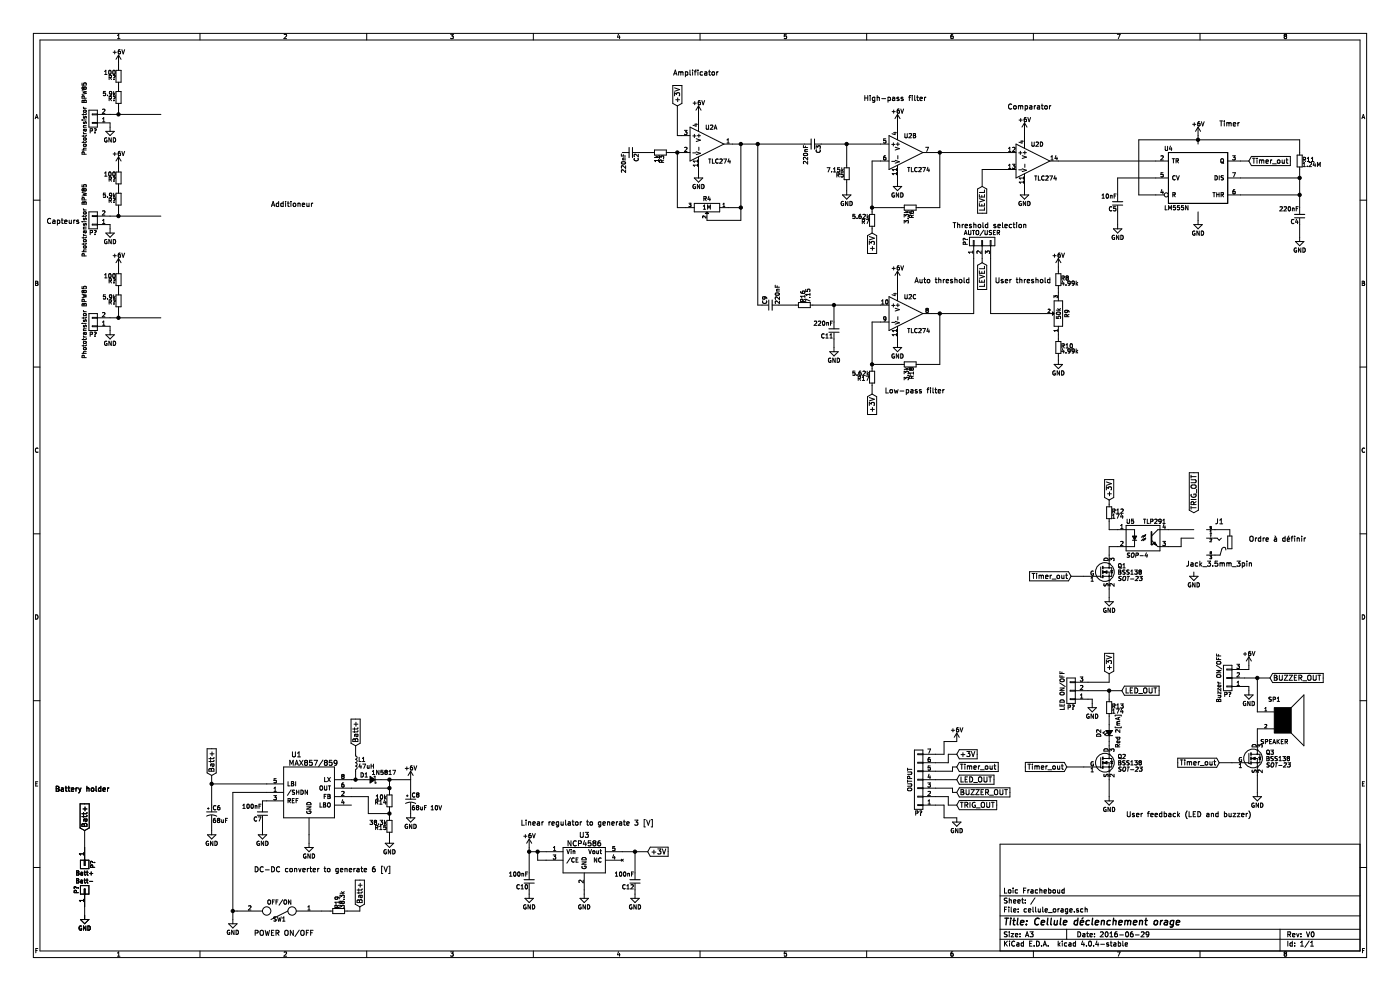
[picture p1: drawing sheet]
EESchema Schematic File Version 2
LIBS:cellule_orage-rescue
LIBS:power
LIBS:device
LIBS:transistors
LIBS:conn
LIBS:linear
LIBS:regul
LIBS:74xx
LIBS:cmos4000
LIBS:adc-dac
LIBS:memory
LIBS:xilinx
LIBS:microcontrollers
LIBS:dsp
LIBS:microchip
LIBS:analog_switches
LIBS:motorola
LIBS:texas
LIBS:intel
LIBS:audio
LIBS:interface
LIBS:digital-audio
LIBS:philips
LIBS:display
LIBS:cypress
LIBS:siliconi
LIBS:opto
LIBS:atmel
LIBS:contrib
LIBS:valves
LIBS:cellule_orage-cache
EELAYER 25 0
EELAYER END
$Descr A3 16535 11693
encoding utf-8
Sheet 1 1
Title "Cellule déclenchement orage"
Date "2016-06-29"
Rev "V0"
Comp "Loic Fracheboud"
Comment1 ""
Comment2 ""
Comment3 ""
Comment4 ""
$EndDescr
$Comp
L TLC274 U2
U 1 1
P 8350 1700
F 0 "U2" H 8400 1900 50  0000 C CNN
F 1 "TLC274" H 8500 1500 50  0000 C CNN
F 2 "" H 8300 1800 50  0000 C CNN
F 3 "" H 8400 1900 50  0000 C CNN
	1    8350 1700
	1    0    0    -1  
$EndComp
$Comp
L TLC274 U2
U 2 1
P 10700 1800
F 0 "U2" H 10750 2000 50  0000 C CNN
F 1 "TLC274" H 10850 1600 50  0000 C CNN
F 2 "" H 10650 1900 50  0000 C CNN
F 3 "" H 10750 2000 50  0000 C CNN
	2    10700 1800
	1    0    0    -1  
$EndComp
$Comp
L TLC274 U2
U 4 1
P 12200 1900
F 0 "U2" H 12250 2100 50  0000 C CNN
F 1 "TLC274" H 12350 1700 50  0000 C CNN
F 2 "" H 12150 2000 50  0000 C CNN
F 3 "" H 12250 2100 50  0000 C CNN
	4    12200 1900
	1    0    0    -1  
$EndComp
$Comp
L TLC274 U2
U 3 1
P 10700 3700
F 0 "U2" H 10750 3900 50  0000 C CNN
F 1 "TLC274" H 10850 3500 50  0000 C CNN
F 2 "" H 10650 3800 50  0000 C CNN
F 3 "" H 10750 3900 50  0000 C CNN
	3    10700 3700
	1    0    0    -1  
$EndComp
$Comp
L C_Small C2
U 1 1
P 7450 1800
F 0 "C2" H 7460 1870 50  0000 L CNN
F 1 "220nF" H 7460 1720 50  0000 L CNN
F 2 "" H 7450 1800 50  0000 C CNN
F 3 "" H 7450 1800 50  0000 C CNN
	1    7450 1800
	0    1    1    0   
$EndComp
$Comp
L R_Small R3
U 1 1
P 7800 1800
F 0 "R3" H 7830 1820 50  0000 L CNN
F 1 "1k" H 7830 1760 50  0000 L CNN
F 2 "" H 7800 1800 50  0000 C CNN
F 3 "" H 7800 1800 50  0000 C CNN
	1    7800 1800
	0    1    1    0   
$EndComp
$Comp
L POT-RESCUE-cellule_orage R4
U 1 1
P 8350 2450
F 0 "R4" H 8350 2350 50  0000 C CNN
F 1 "1M" H 8350 2450 50  0000 C CNN
F 2 "" H 8350 2450 50  0000 C CNN
F 3 "" H 8350 2450 50  0000 C CNN
	1    8350 2450
	-1   0    0    1   
$EndComp
Wire Wire Line
	7550 1800 7700 1800
Wire Wire Line
	7900 1800 8050 1800
Connection ~ 8000 1800
Text Notes 7950 900  0    60   ~ 0
Amplificator
$Comp
L R_Small R5
U 1 1
P 10000 2050
F 0 "R5" H 10030 2070 50  0000 L CNN
F 1 "7.15k" H 10030 2010 50  0000 L CNN
F 2 "" H 10000 2050 50  0000 C CNN
F 3 "" H 10000 2050 50  0000 C CNN
	1    10000 2050
	-1   0    0    1   
$EndComp
$Comp
L C_Small C3
U 1 1
P 9600 1700
F 0 "C3" H 9610 1770 50  0000 L CNN
F 1 "220nF" H 9610 1620 50  0000 L CNN
F 2 "" H 9600 1700 50  0000 C CNN
F 3 "" H 9600 1700 50  0000 C CNN
	1    9600 1700
	0    1    1    0   
$EndComp
$Comp
L R_Small R7
U 1 1
P 10300 2600
F 0 "R7" H 10330 2620 50  0000 L CNN
F 1 "5.62k" H 10330 2560 50  0000 L CNN
F 2 "" H 10300 2600 50  0000 C CNN
F 3 "" H 10300 2600 50  0000 C CNN
	1    10300 2600
	-1   0    0    1   
$EndComp
$Comp
L R_Small R6
U 1 1
P 10750 2450
F 0 "R6" H 10780 2470 50  0000 L CNN
F 1 "3.3k" H 10780 2410 50  0000 L CNN
F 2 "" H 10750 2450 50  0000 C CNN
F 3 "" H 10750 2450 50  0000 C CNN
	1    10750 2450
	0    1    1    0   
$EndComp
Wire Wire Line
	10400 1900 10300 1900
Wire Wire Line
	10300 1900 10300 2500
Wire Wire Line
	10650 2450 10300 2450
Connection ~ 10300 2450
Wire Wire Line
	10850 2450 11100 2450
Wire Wire Line
	11100 2450 11100 1800
Wire Wire Line
	11000 1800 11900 1800
Wire Wire Line
	9700 1700 10400 1700
Wire Wire Line
	10000 1950 10000 1700
Connection ~ 10000 1700
$Comp
L POT-RESCUE-cellule_orage R9
U 1 1
P 12500 3700
F 0 "R9" H 12500 3600 50  0000 C CNN
F 1 "50k" H 12500 3700 50  0000 C CNN
F 2 "" H 12500 3700 50  0000 C CNN
F 3 "" H 12500 3700 50  0000 C CNN
	1    12500 3700
	0    -1   -1   0   
$EndComp
$Comp
L R_Small R10
U 1 1
P 12500 4100
F 0 "R10" H 12530 4120 50  0000 L CNN
F 1 "4.99k" H 12530 4060 50  0000 L CNN
F 2 "" H 12500 4100 50  0000 C CNN
F 3 "" H 12500 4100 50  0000 C CNN
	1    12500 4100
	1    0    0    -1  
$EndComp
$Comp
L R_Small R8
U 1 1
P 12500 3300
F 0 "R8" H 12530 3320 50  0000 L CNN
F 1 "4.99k" H 12530 3260 50  0000 L CNN
F 2 "" H 12500 3300 50  0000 C CNN
F 3 "" H 12500 3300 50  0000 C CNN
	1    12500 3300
	1    0    0    -1  
$EndComp
$Comp
L GND #PWR9
U 1 1
P 8250 2050
F 0 "#PWR9" H 8250 1800 50  0001 C CNN
F 1 "GND" H 8250 1900 50  0000 C CNN
F 2 "" H 8250 2050 50  0000 C CNN
F 3 "" H 8250 2050 50  0000 C CNN
	1    8250 2050
	1    0    0    -1  
$EndComp
Wire Wire Line
	8650 1700 9500 1700
Wire Wire Line
	8100 2450 8000 2450
Wire Wire Line
	8000 2450 8000 1800
Wire Wire Line
	8600 2450 8750 2450
Wire Wire Line
	8750 1700 8750 2600
Connection ~ 8750 1700
Wire Wire Line
	8750 2600 8350 2600
Connection ~ 8750 2450
$Comp
L +6V #PWR8
U 1 1
P 8250 1350
F 0 "#PWR8" H 8250 1200 50  0001 C CNN
F 1 "+6V" H 8250 1490 50  0000 C CNN
F 2 "" H 8250 1350 50  0000 C CNN
F 3 "" H 8250 1350 50  0000 C CNN
	1    8250 1350
	1    0    0    -1  
$EndComp
Wire Wire Line
	8250 1400 8250 1350
Wire Wire Line
	8250 2050 8250 2000
Text GLabel 8000 1250 1    60   Input ~ 0
+3V
Wire Wire Line
	8050 1600 8000 1600
Wire Wire Line
	8000 1600 8000 1250
$Comp
L GND #PWR21
U 1 1
P 10600 2150
F 0 "#PWR21" H 10600 1900 50  0001 C CNN
F 1 "GND" H 10600 2000 50  0000 C CNN
F 2 "" H 10600 2150 50  0000 C CNN
F 3 "" H 10600 2150 50  0000 C CNN
	1    10600 2150
	1    0    0    -1  
$EndComp
$Comp
L +6V #PWR20
U 1 1
P 10600 1450
F 0 "#PWR20" H 10600 1300 50  0001 C CNN
F 1 "+6V" H 10600 1590 50  0000 C CNN
F 2 "" H 10600 1450 50  0000 C CNN
F 3 "" H 10600 1450 50  0000 C CNN
	1    10600 1450
	1    0    0    -1  
$EndComp
Wire Wire Line
	10600 1450 10600 1500
Wire Wire Line
	10600 2100 10600 2150
Text Notes 10200 1200 0    60   ~ 0
High-pass filter
Text GLabel 10300 2750 3    60   Input ~ 0
+3V
Wire Wire Line
	10300 2700 10300 2750
$Comp
L GND #PWR28
U 1 1
P 12500 4250
F 0 "#PWR28" H 12500 4000 50  0001 C CNN
F 1 "GND" H 12500 4100 50  0000 C CNN
F 2 "" H 12500 4250 50  0000 C CNN
F 3 "" H 12500 4250 50  0000 C CNN
	1    12500 4250
	1    0    0    -1  
$EndComp
Wire Wire Line
	12500 4200 12500 4250
Wire Wire Line
	11600 2000 11900 2000
$Comp
L GND #PWR26
U 1 1
P 12100 2250
F 0 "#PWR26" H 12100 2000 50  0001 C CNN
F 1 "GND" H 12100 2100 50  0000 C CNN
F 2 "" H 12100 2250 50  0000 C CNN
F 3 "" H 12100 2250 50  0000 C CNN
	1    12100 2250
	1    0    0    -1  
$EndComp
$Comp
L +6V #PWR25
U 1 1
P 12100 1550
F 0 "#PWR25" H 12100 1400 50  0001 C CNN
F 1 "+6V" H 12100 1690 50  0000 C CNN
F 2 "" H 12100 1550 50  0000 C CNN
F 3 "" H 12100 1550 50  0000 C CNN
	1    12100 1550
	1    0    0    -1  
$EndComp
Wire Wire Line
	12100 1550 12100 1600
Wire Wire Line
	12100 2200 12100 2250
Connection ~ 11100 1800
Text Notes 11900 1300 0    60   ~ 0
Comparator
$Comp
L LM555N U4
U 1 1
P 14150 2100
F 0 "U4" H 13750 2450 50  0000 L CNN
F 1 "LM555N" H 13750 1750 50  0000 L CNN
F 2 "" H 14150 2100 50  0000 C CNN
F 3 "" H 14150 2100 50  0000 C CNN
	1    14150 2100
	1    0    0    -1  
$EndComp
$Comp
L R_Small R11
U 1 1
P 15350 1900
F 0 "R11" H 15380 1920 50  0000 L CNN
F 1 "1.24M" H 15380 1860 50  0000 L CNN
F 2 "" H 15350 1900 50  0000 C CNN
F 3 "" H 15350 1900 50  0000 C CNN
	1    15350 1900
	1    0    0    -1  
$EndComp
$Comp
L C_Small C4
U 1 1
P 15350 2550
F 0 "C4" H 15360 2620 50  0000 L CNN
F 1 "220nF" H 15360 2470 50  0000 L CNN
F 2 "" H 15350 2550 50  0000 C CNN
F 3 "" H 15350 2550 50  0000 C CNN
	1    15350 2550
	-1   0    0    1   
$EndComp
$Comp
L C_Small C5
U 1 1
P 13200 2400
F 0 "C5" H 13210 2470 50  0000 L CNN
F 1 "10nF" H 13210 2320 50  0000 L CNN
F 2 "" H 13200 2400 50  0000 C CNN
F 3 "" H 13200 2400 50  0000 C CNN
	1    13200 2400
	-1   0    0    1   
$EndComp
$Comp
L +6V #PWR30
U 1 1
P 14150 1600
F 0 "#PWR30" H 14150 1450 50  0001 C CNN
F 1 "+6V" H 14150 1740 50  0000 C CNN
F 2 "" H 14150 1600 50  0000 C CNN
F 3 "" H 14150 1600 50  0000 C CNN
	1    14150 1600
	1    0    0    -1  
$EndComp
$Comp
L GND #PWR31
U 1 1
P 14150 2600
F 0 "#PWR31" H 14150 2350 50  0001 C CNN
F 1 "GND" H 14150 2450 50  0000 C CNN
F 2 "" H 14150 2600 50  0000 C CNN
F 3 "" H 14150 2600 50  0000 C CNN
	1    14150 2600
	1    0    0    -1  
$EndComp
Wire Wire Line
	14150 1600 14150 1700
Wire Wire Line
	13650 2300 13450 2300
Wire Wire Line
	13450 2300 13450 1650
Wire Wire Line
	13450 1650 15350 1650
Connection ~ 14150 1650
Wire Wire Line
	13200 2300 13200 2100
Wire Wire Line
	13200 2100 13650 2100
$Comp
L GND #PWR29
U 1 1
P 13200 2650
F 0 "#PWR29" H 13200 2400 50  0001 C CNN
F 1 "GND" H 13200 2500 50  0000 C CNN
F 2 "" H 13200 2650 50  0000 C CNN
F 3 "" H 13200 2650 50  0000 C CNN
	1    13200 2650
	1    0    0    -1  
$EndComp
Wire Wire Line
	13200 2500 13200 2650
Wire Wire Line
	14150 2500 14150 2600
Wire Wire Line
	15350 2000 15350 2450
Wire Wire Line
	14650 2100 15350 2100
Connection ~ 15350 2100
Wire Wire Line
	14650 2300 15350 2300
Connection ~ 15350 2300
$Comp
L GND #PWR34
U 1 1
P 15350 2800
F 0 "#PWR34" H 15350 2550 50  0001 C CNN
F 1 "GND" H 15350 2650 50  0000 C CNN
F 2 "" H 15350 2800 50  0000 C CNN
F 3 "" H 15350 2800 50  0000 C CNN
	1    15350 2800
	1    0    0    -1  
$EndComp
Wire Wire Line
	15350 2650 15350 2800
Wire Wire Line
	15350 1650 15350 1800
Text GLabel 14750 1900 2    60   Input ~ 0
Timer_out
Wire Wire Line
	14750 1900 14650 1900
Wire Wire Line
	12500 1900 13650 1900
$Comp
L TLP291 U5
U 1 1
P 13500 6350
F 0 "U5" H 13300 6550 50  0000 L CNN
F 1 "TLP291" H 13500 6550 50  0000 L CNN
F 2 "SOP-4" H 13300 6150 50  0000 L CIN
F 3 "" H 13500 6350 50  0000 L CNN
	1    13500 6350
	1    0    0    -1  
$EndComp
Text GLabel 12650 6800 0    60   Input ~ 0
Timer_out
Text GLabel 13100 5900 1    60   Input ~ 0
+3V
$Comp
L R_Small R12
U 1 1
P 13100 6050
F 0 "R12" H 13130 6070 50  0000 L CNN
F 1 "174" H 13130 6010 50  0000 L CNN
F 2 "" H 13100 6050 50  0000 C CNN
F 3 "" H 13100 6050 50  0000 C CNN
	1    13100 6050
	1    0    0    -1  
$EndComp
$Comp
L GND #PWR32
U 1 1
P 13100 7050
F 0 "#PWR32" H 13100 6800 50  0001 C CNN
F 1 "GND" H 13100 6900 50  0000 C CNN
F 2 "" H 13100 7050 50  0000 C CNN
F 3 "" H 13100 7050 50  0000 C CNN
	1    13100 7050
	1    0    0    -1  
$EndComp
Wire Wire Line
	13100 5900 13100 5950
Wire Wire Line
	13100 6150 13100 6250
Wire Wire Line
	13100 6250 13200 6250
Wire Wire Line
	13200 6450 13100 6450
Wire Wire Line
	13100 6450 13100 6550
Wire Wire Line
	13100 6950 13100 7050
Wire Wire Line
	12650 6800 12800 6800
Text Notes 14750 6400 0    60   ~ 0
Ordre à définir
$Comp
L GND #PWR35
U 1 1
P 14100 6750
F 0 "#PWR35" H 14100 6500 50  0001 C CNN
F 1 "GND" H 14100 6600 50  0000 C CNN
F 2 "" H 14100 6750 50  0000 C CNN
F 3 "" H 14100 6750 50  0000 C CNN
	1    14100 6750
	1    0    0    -1  
$EndComp
Wire Wire Line
	13800 6250 14100 6250
Wire Wire Line
	13800 6450 13950 6450
Wire Wire Line
	13950 6450 13950 6350
Wire Wire Line
	13950 6350 14100 6350
Text GLabel 12600 9050 0    60   Input ~ 0
Timer_out
$Comp
L GND #PWR33
U 1 1
P 13100 9400
F 0 "#PWR33" H 13100 9150 50  0001 C CNN
F 1 "GND" H 13100 9250 50  0000 C CNN
F 2 "" H 13100 9400 50  0000 C CNN
F 3 "" H 13100 9400 50  0000 C CNN
	1    13100 9400
	1    0    0    -1  
$EndComp
$Comp
L Led_Small D2
U 1 1
P 13100 8650
F 0 "D2" H 13050 8775 50  0000 L CNN
F 1 "Red 2[mA]" H 12925 8550 50  0000 L CNN
F 2 "" V 13100 8650 50  0000 C CNN
F 3 "" V 13100 8650 50  0000 C CNN
	1    13100 8650
	0    -1   -1   0   
$EndComp
$Comp
L GND #PWR17
U 1 1
P 10000 2250
F 0 "#PWR17" H 10000 2000 50  0001 C CNN
F 1 "GND" H 10000 2100 50  0000 C CNN
F 2 "" H 10000 2250 50  0000 C CNN
F 3 "" H 10000 2250 50  0000 C CNN
	1    10000 2250
	1    0    0    -1  
$EndComp
Wire Wire Line
	10000 2150 10000 2250
$Comp
L C_Small C11
U 1 1
P 9850 3900
F 0 "C11" H 9860 3970 50  0000 L CNN
F 1 "220nF" H 9860 3820 50  0000 L CNN
F 2 "" H 9850 3900 50  0000 C CNN
F 3 "" H 9850 3900 50  0000 C CNN
	1    9850 3900
	-1   0    0    1   
$EndComp
$Comp
L R_Small R16
U 1 1
P 9500 3600
F 0 "R16" H 9530 3620 50  0000 L CNN
F 1 "7.15" H 9530 3560 50  0000 L CNN
F 2 "" H 9500 3600 50  0000 C CNN
F 3 "" H 9500 3600 50  0000 C CNN
	1    9500 3600
	0    -1   -1   0   
$EndComp
$Comp
L R_Small R17
U 1 1
P 10300 4450
F 0 "R17" H 10330 4470 50  0000 L CNN
F 1 "5.62k" H 10330 4410 50  0000 L CNN
F 2 "" H 10300 4450 50  0000 C CNN
F 3 "" H 10300 4450 50  0000 C CNN
	1    10300 4450
	-1   0    0    1   
$EndComp
$Comp
L R_Small R18
U 1 1
P 10750 4300
F 0 "R18" H 10780 4320 50  0000 L CNN
F 1 "3.3k" H 10780 4260 50  0000 L CNN
F 2 "" H 10750 4300 50  0000 C CNN
F 3 "" H 10750 4300 50  0000 C CNN
	1    10750 4300
	0    1    1    0   
$EndComp
$Comp
L C_Small C9
U 1 1
P 9100 3600
F 0 "C9" H 9110 3670 50  0000 L CNN
F 1 "220nF" H 9110 3520 50  0000 L CNN
F 2 "" H 9100 3600 50  0000 C CNN
F 3 "" H 9100 3600 50  0000 C CNN
	1    9100 3600
	0    -1   -1   0   
$EndComp
$Comp
L GND #PWR23
U 1 1
P 10600 4050
F 0 "#PWR23" H 10600 3800 50  0001 C CNN
F 1 "GND" H 10600 3900 50  0000 C CNN
F 2 "" H 10600 4050 50  0000 C CNN
F 3 "" H 10600 4050 50  0000 C CNN
	1    10600 4050
	1    0    0    -1  
$EndComp
$Comp
L GND #PWR16
U 1 1
P 9850 4100
F 0 "#PWR16" H 9850 3850 50  0001 C CNN
F 1 "GND" H 9850 3950 50  0000 C CNN
F 2 "" H 9850 4100 50  0000 C CNN
F 3 "" H 9850 4100 50  0000 C CNN
	1    9850 4100
	1    0    0    -1  
$EndComp
$Comp
L +6V #PWR22
U 1 1
P 10600 3300
F 0 "#PWR22" H 10600 3150 50  0001 C CNN
F 1 "+6V" H 10600 3440 50  0000 C CNN
F 2 "" H 10600 3300 50  0000 C CNN
F 3 "" H 10600 3300 50  0000 C CNN
	1    10600 3300
	1    0    0    -1  
$EndComp
Wire Wire Line
	9600 3600 10400 3600
Wire Wire Line
	9850 3600 9850 3800
Connection ~ 9850 3600
Wire Wire Line
	10300 3800 10300 4350
Wire Wire Line
	10300 3800 10400 3800
Wire Wire Line
	10650 4300 10300 4300
Connection ~ 10300 4300
Wire Wire Line
	10300 4550 10300 4650
Wire Wire Line
	10600 4050 10600 4000
Wire Wire Line
	10600 3400 10600 3300
Wire Wire Line
	9850 4100 9850 4000
Wire Wire Line
	9200 3600 9400 3600
Wire Wire Line
	10850 4300 11100 4300
Wire Wire Line
	11100 4300 11100 3700
Wire Wire Line
	11000 3700 11500 3700
Wire Wire Line
	9000 3600 8950 3600
Wire Wire Line
	8950 3600 8950 1700
Connection ~ 8950 1700
Text Notes 10450 4650 0    60   ~ 0
Low-pass filter
Wire Wire Line
	11500 3700 11500 3050
Connection ~ 11100 3700
Wire Wire Line
	11700 3050 11700 3700
Wire Wire Line
	11700 3700 12350 3700
Wire Wire Line
	12500 3400 12500 3450
Wire Wire Line
	12500 3950 12500 4000
Text Notes 11750 3350 0    60   ~ 0
User threshold
Text Notes 11250 2700 0    60   ~ 0
Threshold selection
Wire Wire Line
	12500 3150 12500 3200
Text Notes 10800 3350 0    60   ~ 0
Auto threshold
Text Notes 14400 1500 0    60   ~ 0
Timer
$Comp
L R_Small R13
U 1 1
P 13100 8350
F 0 "R13" H 13130 8370 50  0000 L CNN
F 1 "174" H 13130 8310 50  0000 L CNN
F 2 "" H 13100 8350 50  0000 C CNN
F 3 "" H 13100 8350 50  0000 C CNN
	1    13100 8350
	1    0    0    -1  
$EndComp
Text GLabel 14400 9000 0    60   Input ~ 0
Timer_out
$Comp
L GND #PWR37
U 1 1
P 14850 9350
F 0 "#PWR37" H 14850 9100 50  0001 C CNN
F 1 "GND" H 14850 9200 50  0000 C CNN
F 2 "" H 14850 9350 50  0000 C CNN
F 3 "" H 14850 9350 50  0000 C CNN
	1    14850 9350
	1    0    0    -1  
$EndComp
Text GLabel 13100 7950 1    60   Input ~ 0
+3V
$Comp
L +6V #PWR36
U 1 1
P 14750 7850
F 0 "#PWR36" H 14750 7700 50  0001 C CNN
F 1 "+6V" H 14750 7990 50  0000 C CNN
F 2 "" H 14750 7850 50  0000 C CNN
F 3 "" H 14750 7850 50  0000 C CNN
	1    14750 7850
	1    0    0    -1  
$EndComp
$Comp
L BSS138 Q1
U 1 1
P 13000 6750
F 0 "Q1" H 13200 6825 50  0000 L CNN
F 1 "BSS138" H 13200 6750 50  0000 L CNN
F 2 "SOT-23" H 13200 6675 50  0000 L CIN
F 3 "" H 13000 6750 50  0000 L CNN
	1    13000 6750
	1    0    0    -1  
$EndComp
$Comp
L BSS138 Q2
U 1 1
P 13000 9000
F 0 "Q2" H 13200 9075 50  0000 L CNN
F 1 "BSS138" H 13200 9000 50  0000 L CNN
F 2 "SOT-23" H 13200 8925 50  0000 L CIN
F 3 "" H 13000 9000 50  0000 L CNN
	1    13000 9000
	1    0    0    -1  
$EndComp
$Comp
L BSS138 Q3
U 1 1
P 14750 8950
F 0 "Q3" H 14950 9025 50  0000 L CNN
F 1 "BSS138" H 14950 8950 50  0000 L CNN
F 2 "SOT-23" H 14950 8875 50  0000 L CIN
F 3 "" H 14750 8950 50  0000 L CNN
	1    14750 8950
	1    0    0    -1  
$EndComp
$Comp
L Jack_3.5mm_3pin J1
U 1 1
P 14400 6400
F 0 "J1" H 14400 6650 60  0000 C CNN
F 1 "Jack_3.5mm_3pin" H 14400 6150 60  0000 C CNN
F 2 "" H 14400 6400 60  0000 C CNN
F 3 "" H 14400 6400 60  0000 C CNN
	1    14400 6400
	1    0    0    -1  
$EndComp
Wire Wire Line
	13100 8150 13100 8250
Wire Wire Line
	13100 8450 13100 8550
Wire Wire Line
	13100 8750 13100 8800
Wire Wire Line
	13100 9200 13100 9400
Wire Wire Line
	12600 9050 12800 9050
Wire Wire Line
	14400 9000 14550 9000
Wire Wire Line
	14850 9150 14850 9350
$Comp
L CP1_Small C6
U 1 1
P 2500 9600
F 0 "C6" H 2510 9670 50  0000 L CNN
F 1 "68uF" H 2510 9520 50  0000 L CNN
F 2 "" H 2500 9600 50  0000 C CNN
F 3 "" H 2500 9600 50  0000 C CNN
	1    2500 9600
	1    0    0    -1  
$EndComp
$Comp
L CP1_Small C8
U 1 1
P 4850 9450
F 0 "C8" H 4860 9520 50  0000 L CNN
F 1 "68uF 10V" H 4860 9370 50  0000 L CNN
F 2 "" H 4850 9450 50  0000 C CNN
F 3 "" H 4850 9450 50  0000 C CNN
	1    4850 9450
	1    0    0    -1  
$EndComp
$Comp
L R_Small R14
U 1 1
P 4600 9450
F 0 "R14" H 4630 9470 50  0000 L CNN
F 1 "10k" H 4630 9410 50  0000 L CNN
F 2 "" H 4600 9450 50  0000 C CNN
F 3 "" H 4600 9450 50  0000 C CNN
	1    4600 9450
	-1   0    0    1   
$EndComp
$Comp
L R_Small R15
U 1 1
P 4600 9750
F 0 "R15" H 4630 9770 50  0000 L CNN
F 1 "38.3k" H 4630 9710 50  0000 L CNN
F 2 "" H 4600 9750 50  0000 C CNN
F 3 "" H 4600 9750 50  0000 C CNN
	1    4600 9750
	-1   0    0    1   
$EndComp
$Comp
L MAX857/859 U1
U 1 1
P 3650 9350
F 0 "U1" H 3500 9800 60  0000 C CNN
F 1 "MAX857/859" H 3700 9700 60  0000 C CNN
F 2 "" H 3650 9350 60  0000 C CNN
F 3 "" H 3650 9350 60  0000 C CNN
	1    3650 9350
	1    0    0    -1  
$EndComp
$Comp
L L_Small L1
U 1 1
P 4200 9000
F 0 "L1" H 4230 9040 50  0000 L CNN
F 1 "47uH" H 4230 8960 50  0000 L CNN
F 2 "" H 4200 9000 50  0000 C CNN
F 3 "" H 4200 9000 50  0000 C CNN
	1    4200 9000
	1    0    0    -1  
$EndComp
$Comp
L D_Schottky_Small D1
U 1 1
P 4400 9200
F 0 "D1" H 4450 9150 50  0000 L CNN
F 1 "1N5817" H 4120 9120 50  0000 L CNN
F 2 "" V 4400 9200 50  0000 C CNN
F 3 "" V 4400 9200 50  0000 C CNN
	1    4400 9200
	-1   0    0    1   
$EndComp
$Comp
L GND #PWR5
U 1 1
P 3100 9800
F 0 "#PWR5" H 3100 9550 50  0001 C CNN
F 1 "GND" H 3100 9650 50  0000 C CNN
F 2 "" H 3100 9800 50  0000 C CNN
F 3 "" H 3100 9800 50  0000 C CNN
	1    3100 9800
	1    0    0    -1  
$EndComp
$Comp
L GND #PWR7
U 1 1
P 3650 9950
F 0 "#PWR7" H 3650 9700 50  0001 C CNN
F 1 "GND" H 3650 9800 50  0000 C CNN
F 2 "" H 3650 9950 50  0000 C CNN
F 3 "" H 3650 9950 50  0000 C CNN
	1    3650 9950
	1    0    0    -1  
$EndComp
$Comp
L GND #PWR11
U 1 1
P 4600 9900
F 0 "#PWR11" H 4600 9650 50  0001 C CNN
F 1 "GND" H 4600 9750 50  0000 C CNN
F 2 "" H 4600 9900 50  0000 C CNN
F 3 "" H 4600 9900 50  0000 C CNN
	1    4600 9900
	1    0    0    -1  
$EndComp
$Comp
L GND #PWR13
U 1 1
P 4850 9600
F 0 "#PWR13" H 4850 9350 50  0001 C CNN
F 1 "GND" H 4850 9450 50  0000 C CNN
F 2 "" H 4850 9600 50  0000 C CNN
F 3 "" H 4850 9600 50  0000 C CNN
	1    4850 9600
	1    0    0    -1  
$EndComp
$Comp
L SPEAKER SP1
U 1 1
P 15150 8500
F 0 "SP1" H 15050 8750 50  0000 C CNN
F 1 "SPEAKER" H 15050 8250 50  0000 C CNN
F 2 "" H 15150 8500 50  0000 C CNN
F 3 "" H 15150 8500 50  0000 C CNN
	1    15150 8500
	1    0    0    -1  
$EndComp
Wire Wire Line
	14850 8000 14850 8400
Wire Wire Line
	14850 8600 14850 8750
Text GLabel 2500 9150 1    60   Input ~ 0
Batt+
Text GLabel 7650 10050 2    60   Input ~ 0
+3V
$Comp
L +6V #PWR12
U 1 1
P 4850 9200
F 0 "#PWR12" H 4850 9050 50  0001 C CNN
F 1 "+6V" H 4850 9340 50  0000 C CNN
F 2 "" H 4850 9200 50  0000 C CNN
F 3 "" H 4850 9200 50  0000 C CNN
	1    4850 9200
	1    0    0    -1  
$EndComp
$Comp
L C_Small C7
U 1 1
P 3100 9600
F 0 "C7" H 3110 9670 50  0000 L CNN
F 1 "100nF" H 3110 9520 50  0000 L CNN
F 2 "" H 3100 9600 50  0000 C CNN
F 3 "" H 3100 9600 50  0000 C CNN
	1    3100 9600
	-1   0    0    1   
$EndComp
Text GLabel 4200 8800 1    60   Input ~ 0
Batt+
Wire Wire Line
	4200 8800 4200 8900
Wire Wire Line
	4150 9200 4300 9200
Wire Wire Line
	4500 9200 4850 9200
Wire Wire Line
	4200 9100 4200 9200
Connection ~ 4200 9200
Wire Wire Line
	4600 9200 4600 9350
Connection ~ 4600 9200
Wire Wire Line
	4600 9900 4600 9850
Wire Wire Line
	4600 9550 4600 9650
Wire Wire Line
	4850 9600 4850 9550
Wire Wire Line
	4850 9200 4850 9350
Wire Wire Line
	4150 9300 4600 9300
Connection ~ 4600 9300
Wire Wire Line
	4150 9400 4350 9400
Wire Wire Line
	4350 9400 4350 9600
Wire Wire Line
	4350 9600 4600 9600
Connection ~ 4600 9600
Wire Wire Line
	3650 9850 3650 9950
Wire Wire Line
	3100 9800 3100 9700
Wire Wire Line
	2500 9150 2500 9500
Wire Wire Line
	3150 9250 2500 9250
Connection ~ 2500 9250
$Comp
L GND #PWR1
U 1 1
P 2500 9800
F 0 "#PWR1" H 2500 9550 50  0001 C CNN
F 1 "GND" H 2500 9650 50  0000 C CNN
F 2 "" H 2500 9800 50  0000 C CNN
F 3 "" H 2500 9800 50  0000 C CNN
	1    2500 9800
	1    0    0    -1  
$EndComp
Wire Wire Line
	2500 9700 2500 9800
Wire Wire Line
	3100 9500 3100 9450
Wire Wire Line
	3100 9450 3150 9450
$Comp
L NCP4586 U3
U 1 1
P 6900 10350
F 0 "U3" H 6900 10850 60  0000 C CNN
F 1 "NCP4586" H 6900 10750 60  0000 C CNN
F 2 "" H 6900 10350 60  0000 C CNN
F 3 "" H 6900 10350 60  0000 C CNN
	1    6900 10350
	1    0    0    -1  
$EndComp
$Comp
L C_Small C10
U 1 1
P 6250 10400
F 0 "C10" H 6260 10470 50  0000 L CNN
F 1 "100nF" H 6260 10320 50  0000 L CNN
F 2 "" H 6250 10400 50  0000 C CNN
F 3 "" H 6250 10400 50  0000 C CNN
	1    6250 10400
	-1   0    0    1   
$EndComp
$Comp
L C_Small C12
U 1 1
P 7500 10400
F 0 "C12" H 7510 10470 50  0000 L CNN
F 1 "100nF" H 7510 10320 50  0000 L CNN
F 2 "" H 7500 10400 50  0000 C CNN
F 3 "" H 7500 10400 50  0000 C CNN
	1    7500 10400
	-1   0    0    1   
$EndComp
$Comp
L GND #PWR15
U 1 1
P 6250 10550
F 0 "#PWR15" H 6250 10300 50  0001 C CNN
F 1 "GND" H 6250 10400 50  0000 C CNN
F 2 "" H 6250 10550 50  0000 C CNN
F 3 "" H 6250 10550 50  0000 C CNN
	1    6250 10550
	1    0    0    -1  
$EndComp
$Comp
L GND #PWR19
U 1 1
P 6900 10550
F 0 "#PWR19" H 6900 10300 50  0001 C CNN
F 1 "GND" H 6900 10400 50  0000 C CNN
F 2 "" H 6900 10550 50  0000 C CNN
F 3 "" H 6900 10550 50  0000 C CNN
	1    6900 10550
	1    0    0    -1  
$EndComp
$Comp
L GND #PWR24
U 1 1
P 7500 10550
F 0 "#PWR24" H 7500 10300 50  0001 C CNN
F 1 "GND" H 7500 10400 50  0000 C CNN
F 2 "" H 7500 10550 50  0000 C CNN
F 3 "" H 7500 10550 50  0000 C CNN
	1    7500 10550
	1    0    0    -1  
$EndComp
$Comp
L +6V #PWR14
U 1 1
P 6250 10000
F 0 "#PWR14" H 6250 9850 50  0001 C CNN
F 1 "+6V" H 6250 10140 50  0000 C CNN
F 2 "" H 6250 10000 50  0000 C CNN
F 3 "" H 6250 10000 50  0000 C CNN
	1    6250 10000
	1    0    0    -1  
$EndComp
Wire Wire Line
	6250 10000 6250 10300
Wire Wire Line
	6250 10050 6450 10050
Connection ~ 6250 10050
Wire Wire Line
	6450 10150 6350 10150
Wire Wire Line
	6350 10150 6350 10050
Connection ~ 6350 10050
Wire Wire Line
	6250 10500 6250 10550
Wire Wire Line
	6900 10500 6900 10550
Wire Wire Line
	7500 10550 7500 10500
Wire Wire Line
	7350 10050 7650 10050
Wire Wire Line
	7500 10050 7500 10300
Connection ~ 7500 10050
Text Notes 3000 10300 0    60   ~ 0
DC-DC converter to generate 6 [V]
Text Notes 6150 9750 0    60   ~ 0
Linear regulator to generate 3 [V]
Text Notes 13300 9650 0    60   ~ 0
User feedback (LED and buzzer)
Text Notes 3000 11050 0    60   ~ 0
POWER ON/OFF
$Comp
L +6V #PWR27
U 1 1
P 12500 3150
F 0 "#PWR27" H 12500 3000 50  0001 C CNN
F 1 "+6V" H 12500 3290 50  0000 C CNN
F 2 "" H 12500 3150 50  0000 C CNN
F 3 "" H 12500 3150 50  0000 C CNN
	1    12500 3150
	1    0    0    -1  
$EndComp
$Comp
L SPST SW1
U 1 1
P 3300 10750
F 0 "SW1" H 3300 10850 50  0000 C CNN
F 1 "OFF/ON" H 3300 10650 50  0000 C CNN
F 2 "" H 3300 10750 50  0000 C CNN
F 3 "" H 3300 10750 50  0000 C CNN
	1    3300 10750
	-1   0    0    1   
$EndComp
$Comp
L R_Small R19
U 1 1
P 4000 10750
F 0 "R19" H 4030 10770 50  0000 L CNN
F 1 "38.3k" H 4030 10710 50  0000 L CNN
F 2 "" H 4000 10750 50  0000 C CNN
F 3 "" H 4000 10750 50  0000 C CNN
	1    4000 10750
	0    -1   -1   0   
$EndComp
Wire Wire Line
	3150 9350 2750 9350
Wire Wire Line
	2750 9350 2750 10850
Wire Wire Line
	2800 10750 2750 10750
Connection ~ 2750 10750
$Comp
L GND #PWR4
U 1 1
P 2750 10850
F 0 "#PWR4" H 2750 10600 50  0001 C CNN
F 1 "GND" H 2750 10700 50  0000 C CNN
F 2 "" H 2750 10850 50  0000 C CNN
F 3 "" H 2750 10850 50  0000 C CNN
	1    2750 10850
	1    0    0    -1  
$EndComp
Wire Wire Line
	3800 10750 3900 10750
Wire Wire Line
	4100 10750 4250 10750
Wire Wire Line
	4250 10750 4250 10700
Text GLabel 1000 9800 1    60   Input ~ 0
Batt+
$Comp
L GND #PWR?
U 1 1
P 1000 10800
F 0 "#PWR?" H 1000 10550 50  0001 C CNN
F 1 "GND" H 1000 10650 50  0000 C CNN
F 2 "" H 1000 10800 50  0000 C CNN
F 3 "" H 1000 10800 50  0000 C CNN
	1    1000 10800
	1    0    0    -1  
$EndComp
Text Notes 650  9350 0    60   ~ 0
Battery holder
$Comp
L CONN_01X01 P?
U 1 1
P 1000 10200
F 0 "P?" H 1000 10300 50  0000 C CNN
F 1 "Batt+" V 1100 10200 50  0000 C CNN
F 2 "" H 1000 10200 50  0000 C CNN
F 3 "" H 1000 10200 50  0000 C CNN
	1    1000 10200
	0    1    1    0   
$EndComp
$Comp
L CONN_01X01 P?
U 1 1
P 1000 10500
F 0 "P?" H 1000 10600 50  0000 C CNN
F 1 "Batt-" V 1100 10500 50  0000 C CNN
F 2 "" H 1000 10500 50  0000 C CNN
F 3 "" H 1000 10500 50  0000 C CNN
	1    1000 10500
	0    -1   -1   0   
$EndComp
Wire Wire Line
	1000 9800 1000 10000
Wire Wire Line
	1000 10800 1000 10700
$Comp
L CONN_01X03 P?
U 1 1
P 14500 8000
F 0 "P?" H 14500 8200 50  0000 C CNN
F 1 "Buzzer ON/OFF" V 14600 8000 50  0000 C CNN
F 2 "" H 14500 8000 50  0000 C CNN
F 3 "" H 14500 8000 50  0000 C CNN
	1    14500 8000
	-1   0    0    1   
$EndComp
$Comp
L GND #PWR?
U 1 1
P 14750 8150
F 0 "#PWR?" H 14750 7900 50  0001 C CNN
F 1 "GND" H 14750 8000 50  0000 C CNN
F 2 "" H 14750 8150 50  0000 C CNN
F 3 "" H 14750 8150 50  0000 C CNN
	1    14750 8150
	1    0    0    -1  
$EndComp
Wire Wire Line
	14700 8100 14750 8100
Wire Wire Line
	14750 8100 14750 8150
Wire Wire Line
	14700 8000 15000 8000
Wire Wire Line
	14700 7900 14750 7900
Wire Wire Line
	14750 7900 14750 7850
$Comp
L CONN_01X03 P?
U 1 1
P 12650 8150
F 0 "P?" H 12650 8350 50  0000 C CNN
F 1 "LED ON/OFF" V 12750 8150 50  0000 C CNN
F 2 "" H 12650 8150 50  0000 C CNN
F 3 "" H 12650 8150 50  0000 C CNN
	1    12650 8150
	-1   0    0    1   
$EndComp
$Comp
L GND #PWR?
U 1 1
P 12900 8300
F 0 "#PWR?" H 12900 8050 50  0001 C CNN
F 1 "GND" H 12900 8150 50  0000 C CNN
F 2 "" H 12900 8300 50  0000 C CNN
F 3 "" H 12900 8300 50  0000 C CNN
	1    12900 8300
	1    0    0    -1  
$EndComp
Wire Wire Line
	12850 8150 13250 8150
Wire Wire Line
	12850 8250 12900 8250
Wire Wire Line
	12900 8250 12900 8300
Text GLabel 10300 4650 3    60   Input ~ 0
+3V
Text GLabel 1000 9800 1    60   Input ~ 0
Batt+
$Comp
L GND #PWR?
U 1 1
P 1000 10800
F 0 "#PWR?" H 1000 10550 50  0001 C CNN
F 1 "GND" H 1000 10650 50  0000 C CNN
F 2 "" H 1000 10800 50  0000 C CNN
F 3 "" H 1000 10800 50  0000 C CNN
	1    1000 10800
	1    0    0    -1  
$EndComp
Text Notes 650  9350 0    60   ~ 0
Battery holder
$Comp
L CONN_01X01 P?
U 1 1
P 1000 10200
F 0 "P?" H 1000 10300 50  0000 C CNN
F 1 "Batt+" V 1100 10200 50  0000 C CNN
F 2 "" H 1000 10200 50  0000 C CNN
F 3 "" H 1000 10200 50  0000 C CNN
	1    1000 10200
	0    1    1    0   
$EndComp
$Comp
L CONN_01X01 P?
U 1 1
P 1000 10500
F 0 "P?" H 1000 10600 50  0000 C CNN
F 1 "Batt-" V 1100 10500 50  0000 C CNN
F 2 "" H 1000 10500 50  0000 C CNN
F 3 "" H 1000 10500 50  0000 C CNN
	1    1000 10500
	0    -1   -1   0   
$EndComp
$Comp
L CONN_01X02 P?
U 1 1
P 1100 1400
F 0 "P?" H 1100 1550 50  0000 C CNN
F 1 "Phototransistor BPW85" V 1200 1400 50  0000 C CNN
F 2 "" H 1100 1400 50  0000 C CNN
F 3 "" H 1100 1400 50  0000 C CNN
	1    1100 1400
	-1   0    0    1   
$EndComp
$Comp
L R_Small R?
U 1 1
P 1400 900
F 0 "R?" H 1430 920 50  0000 L CNN
F 1 "100" H 1430 860 50  0000 L CNN
F 2 "" H 1400 900 50  0000 C CNN
F 3 "" H 1400 900 50  0000 C CNN
	1    1400 900 
	-1   0    0    1   
$EndComp
$Comp
L R_Small R?
U 1 1
P 1400 1150
F 0 "R?" H 1430 1170 50  0000 L CNN
F 1 "5.9k" H 1430 1110 50  0000 L CNN
F 2 "" H 1400 1150 50  0000 C CNN
F 3 "" H 1400 1150 50  0000 C CNN
	1    1400 1150
	-1   0    0    1   
$EndComp
Wire Wire Line
	1400 1000 1400 1050
Wire Wire Line
	1400 1250 1400 1350
Wire Wire Line
	1300 1350 1900 1350
$Comp
L +6V #PWR?
U 1 1
P 1400 750
F 0 "#PWR?" H 1400 600 50  0001 C CNN
F 1 "+6V" H 1400 890 50  0000 C CNN
F 2 "" H 1400 750 50  0000 C CNN
F 3 "" H 1400 750 50  0000 C CNN
	1    1400 750 
	1    0    0    -1  
$EndComp
$Comp
L GND #PWR?
U 1 1
P 1300 1500
F 0 "#PWR?" H 1300 1250 50  0001 C CNN
F 1 "GND" H 1300 1350 50  0000 C CNN
F 2 "" H 1300 1500 50  0000 C CNN
F 3 "" H 1300 1500 50  0000 C CNN
	1    1300 1500
	1    0    0    -1  
$EndComp
Wire Wire Line
	1300 1450 1300 1500
Wire Wire Line
	1400 800  1400 750 
Connection ~ 1400 1350
Text Notes 550  2650 0    60   ~ 0
Capteurs
Text Notes 3200 2450 0    60   ~ 0
Additioneur
$Comp
L CONN_01X03 P?
U 1 1
P 11600 2850
F 0 "P?" H 11600 3050 50  0000 C CNN
F 1 "AUTO/USER" V 11700 2850 50  0000 C CNN
F 2 "" H 11600 2850 50  0000 C CNN
F 3 "" H 11600 2850 50  0000 C CNN
	1    11600 2850
	0    -1   -1   0   
$EndComp
Text GLabel 11600 3100 3    60   Input ~ 0
LEVEL
Text GLabel 11600 2200 3    60   Input ~ 0
LEVEL
Wire Wire Line
	11600 2200 11600 2000
Wire Wire Line
	11600 3100 11600 3050
Text GLabel 11300 9050 2    60   Input ~ 0
Timer_out
Text GLabel 13250 8150 2    60   Input ~ 0
LED_OUT
Wire Wire Line
	12850 8050 13100 8050
Wire Wire Line
	13100 8050 13100 7950
Connection ~ 13100 8150
Text GLabel 15000 8000 2    60   Input ~ 0
BUZZER_OUT
Connection ~ 14850 8000
Text GLabel 11300 9200 2    60   Input ~ 0
LED_OUT
Text GLabel 11300 9350 2    60   Input ~ 0
BUZZER_OUT
Text GLabel 14100 6050 1    60   Input ~ 0
TRIG_OUT
Text GLabel 11300 9500 2    60   Input ~ 0
TRIG_OUT
$Comp
L GND #PWR?
U 1 1
P 11300 9650
F 0 "#PWR?" H 11300 9400 50  0001 C CNN
F 1 "GND" H 11300 9500 50  0000 C CNN
F 2 "" H 11300 9650 50  0000 C CNN
F 3 "" H 11300 9650 50  0000 C CNN
	1    11300 9650
	1    0    0    -1  
$EndComp
$Comp
L CONN_01X07 P?
U 1 1
P 10850 9200
F 0 "P?" H 10850 9600 50  0000 C CNN
F 1 "OUTPUT" V 10950 9200 50  0000 C CNN
F 2 "" H 10850 9200 50  0000 C CNN
F 3 "" H 10850 9200 50  0000 C CNN
	1    10850 9200
	-1   0    0    1   
$EndComp
Text GLabel 4250 10700 1    60   Input ~ 0
Batt+
Text GLabel 11300 8900 2    60   Input ~ 0
+3V
$Comp
L +6V #PWR?
U 1 1
P 11300 8750
F 0 "#PWR?" H 11300 8600 50  0001 C CNN
F 1 "+6V" H 11300 8890 50  0000 C CNN
F 2 "" H 11300 8750 50  0000 C CNN
F 3 "" H 11300 8750 50  0000 C CNN
	1    11300 8750
	1    0    0    -1  
$EndComp
Wire Wire Line
	11050 9200 11300 9200
Wire Wire Line
	11050 9100 11250 9100
Wire Wire Line
	11250 9100 11250 9050
Wire Wire Line
	11250 9050 11300 9050
Wire Wire Line
	11050 9000 11200 9000
Wire Wire Line
	11200 9000 11200 8900
Wire Wire Line
	11200 8900 11300 8900
Wire Wire Line
	11050 8900 11150 8900
Wire Wire Line
	11150 8900 11150 8750
Wire Wire Line
	11150 8750 11300 8750
Wire Wire Line
	11050 9300 11250 9300
Wire Wire Line
	11250 9300 11250 9350
Wire Wire Line
	11250 9350 11300 9350
Wire Wire Line
	11050 9400 11200 9400
Wire Wire Line
	11200 9400 11200 9500
Wire Wire Line
	11200 9500 11300 9500
Wire Wire Line
	11050 9500 11150 9500
Wire Wire Line
	11150 9500 11150 9650
Wire Wire Line
	11150 9650 11300 9650
$Comp
L CONN_01X02 P?
U 1 1
P 1100 2600
F 0 "P?" H 1100 2750 50  0000 C CNN
F 1 "Phototransistor BPW85" V 1200 2600 50  0000 C CNN
F 2 "" H 1100 2600 50  0000 C CNN
F 3 "" H 1100 2600 50  0000 C CNN
	1    1100 2600
	-1   0    0    1   
$EndComp
$Comp
L R_Small R?
U 1 1
P 1400 2100
F 0 "R?" H 1430 2120 50  0000 L CNN
F 1 "100" H 1430 2060 50  0000 L CNN
F 2 "" H 1400 2100 50  0000 C CNN
F 3 "" H 1400 2100 50  0000 C CNN
	1    1400 2100
	-1   0    0    1   
$EndComp
$Comp
L R_Small R?
U 1 1
P 1400 2350
F 0 "R?" H 1430 2370 50  0000 L CNN
F 1 "5.9k" H 1430 2310 50  0000 L CNN
F 2 "" H 1400 2350 50  0000 C CNN
F 3 "" H 1400 2350 50  0000 C CNN
	1    1400 2350
	-1   0    0    1   
$EndComp
Wire Wire Line
	1400 2200 1400 2250
Wire Wire Line
	1400 2450 1400 2550
Wire Wire Line
	1300 2550 1900 2550
$Comp
L +6V #PWR?
U 1 1
P 1400 1950
F 0 "#PWR?" H 1400 1800 50  0001 C CNN
F 1 "+6V" H 1400 2090 50  0000 C CNN
F 2 "" H 1400 1950 50  0000 C CNN
F 3 "" H 1400 1950 50  0000 C CNN
	1    1400 1950
	1    0    0    -1  
$EndComp
$Comp
L GND #PWR?
U 1 1
P 1300 2700
F 0 "#PWR?" H 1300 2450 50  0001 C CNN
F 1 "GND" H 1300 2550 50  0000 C CNN
F 2 "" H 1300 2700 50  0000 C CNN
F 3 "" H 1300 2700 50  0000 C CNN
	1    1300 2700
	1    0    0    -1  
$EndComp
Wire Wire Line
	1300 2650 1300 2700
Wire Wire Line
	1400 2000 1400 1950
Connection ~ 1400 2550
$Comp
L CONN_01X02 P?
U 1 1
P 1100 3800
F 0 "P?" H 1100 3950 50  0000 C CNN
F 1 "Phototransistor BPW85" V 1200 3800 50  0000 C CNN
F 2 "" H 1100 3800 50  0000 C CNN
F 3 "" H 1100 3800 50  0000 C CNN
	1    1100 3800
	-1   0    0    1   
$EndComp
$Comp
L R_Small R?
U 1 1
P 1400 3300
F 0 "R?" H 1430 3320 50  0000 L CNN
F 1 "100" H 1430 3260 50  0000 L CNN
F 2 "" H 1400 3300 50  0000 C CNN
F 3 "" H 1400 3300 50  0000 C CNN
	1    1400 3300
	-1   0    0    1   
$EndComp
$Comp
L R_Small R?
U 1 1
P 1400 3550
F 0 "R?" H 1430 3570 50  0000 L CNN
F 1 "5.9k" H 1430 3510 50  0000 L CNN
F 2 "" H 1400 3550 50  0000 C CNN
F 3 "" H 1400 3550 50  0000 C CNN
	1    1400 3550
	-1   0    0    1   
$EndComp
Wire Wire Line
	1400 3400 1400 3450
Wire Wire Line
	1400 3650 1400 3750
Wire Wire Line
	1300 3750 1900 3750
$Comp
L +6V #PWR?
U 1 1
P 1400 3150
F 0 "#PWR?" H 1400 3000 50  0001 C CNN
F 1 "+6V" H 1400 3290 50  0000 C CNN
F 2 "" H 1400 3150 50  0000 C CNN
F 3 "" H 1400 3150 50  0000 C CNN
	1    1400 3150
	1    0    0    -1  
$EndComp
$Comp
L GND #PWR?
U 1 1
P 1300 3900
F 0 "#PWR?" H 1300 3650 50  0001 C CNN
F 1 "GND" H 1300 3750 50  0000 C CNN
F 2 "" H 1300 3900 50  0000 C CNN
F 3 "" H 1300 3900 50  0000 C CNN
	1    1300 3900
	1    0    0    -1  
$EndComp
Wire Wire Line
	1300 3850 1300 3900
Wire Wire Line
	1400 3200 1400 3150
Connection ~ 1400 3750
$EndSCHEMATC
